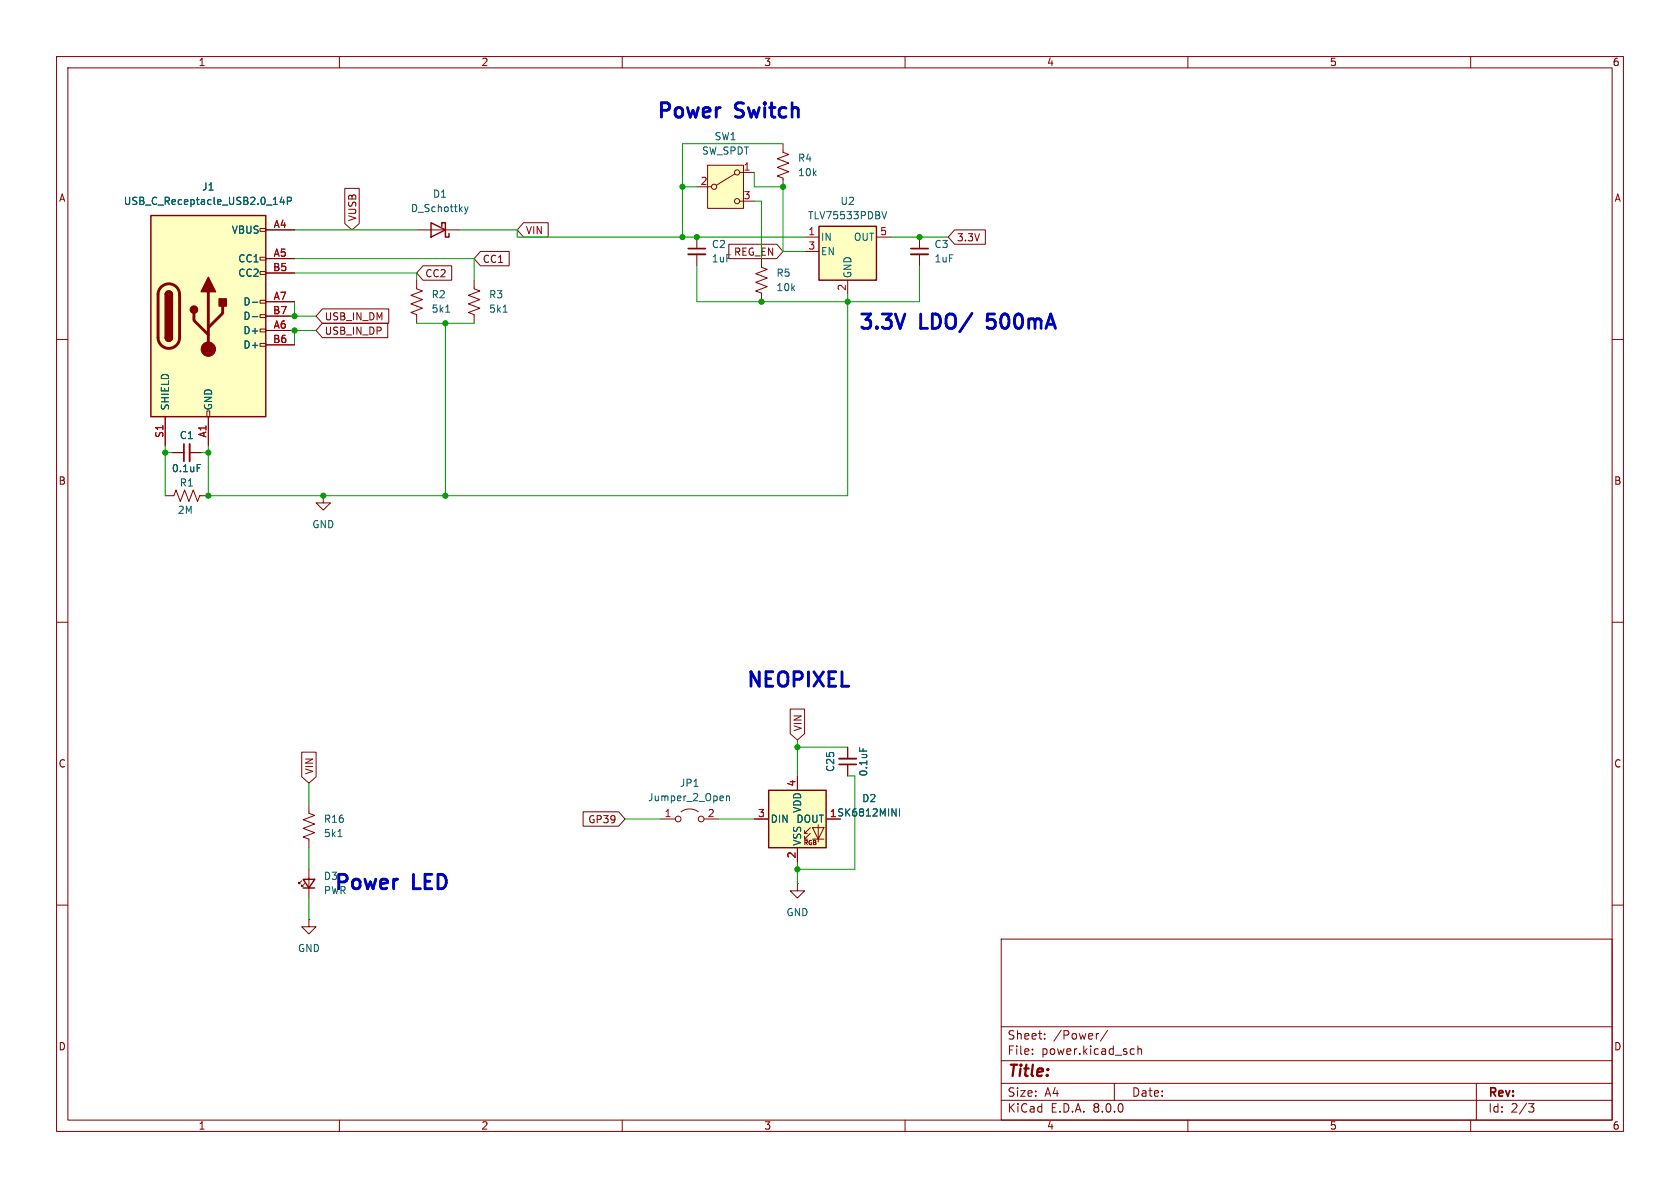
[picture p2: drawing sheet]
<svg xmlns="http://www.w3.org/2000/svg" width="297mm" height="210mm" viewBox="0 0 297 210" stroke-linecap="round" stroke-linejoin="round" font-family="sans-serif">
<g fill="none" stroke="#840000" stroke-width=".18">
<path d="M10 10h277v190h-277zM12 12h273v186h-273zM60 10v2M110 10v2M160 10v2M210 10v2M260 10v2M10 60h2M73.7 49.5v1.6l1 .3-2.1 .8 2.1 .8-2.1 .7 2.1 .8-2.1 .7 1.1 .4v1.6M83.8 49.5v1.6l1 .3-2 .8 2 .8-2 .7 2 .8-2 .7 1 .4v1.6M285 60h2M10 110h2"/>
<path d="M285 110h2M10 160h2M285 160h2M177 166h108v32h-108zM60 198v2M110 198v2M160 198v2M177 194.5h108M177 191.5h108M177 187.5h108M177 181.5h108M182.5 186.3v.1"/>
<path d="M182.5 185.5v.1M184.7 183.6v.1M184.7 182.8v.1M194.2 182.7l-.2 .1M195.8 182.1l-1.3 2M197 191.5v3M200.1 185.4l.4 .1M200.5 186.3l-.4 .1M201.2 185.5l.2-.1 .3 .1 .1 .9M201.2 184.9v1.5M210 198v2M260 198v2"/>
<path d="M261 191.5v6.5M270.2 195.1h1l-.5 .6 .4 .1 .1 .5-.3 .3h-.4"/>
</g>
<path d="M78.8 55.2h.7M89 55.2h.7" fill="none" stroke="#006464" stroke-width=".18"/>
<path d="M26.7 38.1h20.3v35.6h-20.3z" fill="#ffffc2"/>
<g fill="none" stroke="#840000" stroke-width=".18">
<path d="M138.4 25.4v1.5l1 .4-2 .8 2 .7-2 .8 2 .8-2 .7 1 .4v1.5M46 58.2h1v.5h-1zM46 55.6h1v.5h-1zM46 53.1h1v.5h-1zM46 48h1v.5h-1zM46 45.5h1v.5h-1zM46 40.4h1v.5h-1zM47 40.6h5.1M47 45.7h5.1M47 58.4h5.1M47 53.3h5.1M47 48.3h5.1"/>
<path d="M47 55.9h5.1M29.2 73.7v5M36.6 72.6h.5v1.1h-.5zM36.8 73.7v5M46 60.7h1v.5h-1zM47 61h5.1"/>
</g>
<path d="M26.7 38.1h20.3v35.6h-20.3zM29.2 59.7a.64 .64 0 0 0 .6 .6 .64 .64 0 0 0 .7-.6M29.2 52.1a.64 .64 0 0 1 .6-.7 .64 .64 0 0 1 .7 .7" fill="none" stroke="#840000" stroke-width=".25"/>
<path d="M28.5 50.7a1.91 1.91 0 0 1 2.1-.4 1.91 1.91 0 0 1 1.1 1.8v7.6a1.91 1.91 0 0 1-1.9 1.9 1.91 1.91 0 0 1-1.9-1.9v-7.8l.2-.6zM34.3 55.4v1.2l2.5 2.6M36.8 51.6v10.1M39.4 54.1v1.3l-2.6 2.5" fill="none" stroke="#840000" stroke-width=".51"/>
<g fill="#840000" stroke="#840000" stroke-width=".25">
<path d="M29.2 59.7h1.3a.64 .64 0 0 1-.7 .6 .64 .64 0 0 1-.6-.6z"/>
<path d="M29.2 52.1h1.3v7.6h-1.3z"/>
<path d="M29.4 51.6a.64 .64 0 0 1 .7-.1 .64 .64 0 0 1 .4 .6h-1.3z"/>
<path d="M36.8 49l1.3 2.6h-2.5z"/>
<path d="M38.7 52.8h1.3v1.3h-1.3z"/>
<circle cx="34.3" cy="54.7" r=".63"/>
</g>
<circle cx="36.8" cy="61.7" r="1.27" fill="#840000" stroke="#840000" stroke-width=".18"/>
<path d="M49.8 34.8l-.3 .9h.8M50.1 35.3v.8M50.8 35.5h.6l.1-.2v-.3l-.7-.1v1.2M44.6 53.4h1M44.6 56h1" fill="none" stroke="#006464" stroke-width=".18"/>
<path d="M125.1 29.2h6.3v7.6h-6.3z" fill="#ffffc2"/>
<g fill="none" stroke="#840000" stroke-width=".18">
<path d="M123.2 33h2.5M125.1 29.2h6.3v7.6h-6.3zM129.9 30.7l-3.3 2.1M130.8 30.5h2.5M130.8 35.6h2.5M134.6 45.7v1.5l1 .4-2 .8 2 .7-2 .8 2 .8-2 .7 1 .4v1.5M57.1 87.6v1.3h1.3l-1.3 1.3-1.2-1.3h1.2M57.1 87.6h.1"/>
<circle cx="126.2" cy="33" r=".46"/>
<circle cx="130.3" cy="35.6" r=".46"/>
<circle cx="130.3" cy="30.5" r=".46"/>
</g>
<path d="M135.9 139.7h10.1v10.2h-10.1z" fill="#ffffc2"/>
<g fill="none" stroke="#840000" stroke-width=".18">
<path d="M141 137.2v2.5M149.9 132.1v2M149.9 135.1v2.1M133.3 144.8h2.6M141 149.9v2.5M142.2 148.3h.5M142.2 147.3h.5M143.3 147.3l-1.1 1v-.5M143.3 146.3l-1.1 1v-.5M143.6 146.3h2.1l-1 2zM143.6 148.3h2.1M144.7 145.8v3"/>
<path d="M146 144.8h2.6"/>
</g>
<path d="M135.9 139.7h10.1v10.2h-10.1z" fill="none" stroke="#840000" stroke-width=".25"/>
<path d="M152 132.2v.6M157.7 143l.7 1.3v-1.3M159 143v1.3" fill="none" stroke="#006464" stroke-width=".18"/>
<path d="M148.3 134.1h3.1" fill="none" stroke="#840000" stroke-width=".33"/>
<path d="M148.3 135.1h3.1" fill="none" stroke="#840000" stroke-width=".3"/>
<path d="M144.8 40h10.1v9.5h-10.1z" fill="#ffffc2"/>
<path d="M76.2 39.4l2.5 1.2-2.5 1.3zM78.1 40v-.6h.6v2.5h.7v-.6M144.8 40h10.1v9.5h-10.1zM53.6 155.4h2l-1 1.6zM53.6 157h2" fill="none" stroke="#840000" stroke-width=".25"/>
<g fill="none" stroke="#840000" stroke-width=".18">
<path d="M61 33.3h2.5v6.2l-1.3 1.1-1.2-1.1zM92.6 39.4h4.3v2.5h-4.3l-1.2-1.3zM47 40.6h5.1M47 45.7h5.1M47 58.4h5.1M47 53.3h5.1M47 48.3h5.1M47 55.9h5.1M57 54.6h11.7v2.6h-11.7l-1.1-1.3zM57 57.1h11.5v2.6h-11.5l-1.1-1.3zM73.7 40.6h7.6M74.8 47h5.1v2.5h-5.1l-1.1-1.2z"/>
<path d="M84.9 44.4h5.1v2.6h-5.1l-1.1-1.3zM123.2 41.9v2M123.2 45v2M128.8 43.2h8.5l1.1 1.3-1.1 1.2h-8.5zM142.2 41.9h2.6M142.2 44.5h2.6M149.9 49.5v2.6M154.9 41.9h2.6M162.6 41.9v2M162.6 45v2M168.8 40.6h5.4v2.6h-5.4l-1.2-1.3zM29.2 73.7v5"/>
<path d="M36.8 73.7v5M47 61h5.1M29.2 87.6h1.5l.4-1 .8 2 .7-2 .8 2 .8-2 .7 2 .4-1h1.5M30.5 80h2M33.5 80h2.1M53.3 133h2.6v4.3l-1.3 1.1-1.3-1.1zM139.7 125.3h2.5v4.4l-1.2 1.1-1.3-1.1zM141 137.2v2.5M149.9 132.1v2M149.9 135.1v2.1M53.3 155.7l-.5 .5v-.2v.2h.3M53.8 156.2l-.5 .5v-.2v.2h.3"/>
<path d="M54.6 142.2v1.6l1 .3-2 .8 2 .8-2 .7 2 .8-2 .8 1 .3v1.6M54.6 153.7v5.1M103.1 143.5h6.3l1.1 1.3-1.1 1.3h-6.3zM116.8 144.8h2.6M120.4 143.5a2.54 2.54 0 0 1 3 0M124.5 144.8h2.5M133.3 144.8h2.6M141 156.2v1.3h1.2l-1.2 1.3-1.3-1.3h1.3M141 156.2h.1M141 149.9v2.5M146 144.8h2.6M54.6 162.6v1.2h1.3l-1.3 1.3-1.3-1.3h1.3"/>
<path d="M54.6 162.6h.1"/>
<circle cx="119.9" cy="144.8" r=".51"/>
<circle cx="124" cy="144.8" r=".51"/>
</g>
<g fill="none" stroke="#006464" stroke-width=".18">
<path d="M49.8 34.8l-.3 .9h.8M50.1 35.3v.8M50.8 35.5h.6l.1-.2v-.3l-.7-.1v1.2M82.1 36.6l.3 .8M82.4 37.4l-.3 .4M82.7 36.6l-.3 .8M155.9 37.4l.4 1.3 .5-1.3M44.6 53.4h1M44.6 56h1M34.9 82.1h.6M152 132.2v.6M59.7 147.9h.8"/>
<path d="M128.4 140.7v.8M128.4 140.8l.2-.1 .3 .1 .1 .7M157.7 143l.7 1.3v-1.3M159 143v1.3"/>
</g>
<path d="M121.7 45h3M161 45h3.1M33.5 78.5v3" fill="none" stroke="#840000" stroke-width=".33"/>
<path d="M121.7 43.9h3M161 43.9h3.1M32.5 78.5v3" fill="none" stroke="#840000" stroke-width=".3"/>
<path d="M160 55.5l-.9 2.5" fill="none" stroke="#0000c2" stroke-width=".51"/>
<g fill="none" stroke="#009600" stroke-width=".18">
<path d="M120.6 33h2.6M133.3 30.5v2.5h5.1v11.5h3.8M133.3 35.6h1.3v10.1M138.4 25.4h-17.8v16.5M52.1 53.3v2.6h3.8M52.1 48.3h21.6v1.2M52.1 45.7h31.7v3.8M52.1 40.6h21.6M55.9 58.4h-3.8v2.6M73.7 57.2h10.1M78.7 57.2v30.4M81.3 40.6h10.1v1.3h50.8"/>
<path d="M123.2 47v6.3h39.4v-6.3M149.9 52.1v35.5h-113.1v-8.9M157.5 41.9h10.1M29.2 78.7v8.9M29.2 80h1.3M35.6 80h1.2M54.6 138.4v3.8M141 130.8v6.4M141 132.1h8.9M149.9 137.2h1.2v16.5h-10.1M54.6 149.9v3.8M54.6 158.8v3.8"/>
<path d="M110.5 144.8h6.3M127 144.8h6.3M141 152.4v3.8"/>
</g>
<g fill="#009600" stroke="#009600" stroke-width=".18">
<circle cx="36.8" cy="80" r=".46"/>
<circle cx="52.1" cy="58.4" r=".46"/>
<circle cx="57.1" cy="87.6" r=".46"/>
<circle cx="36.8" cy="87.6" r=".46"/>
<circle cx="78.7" cy="87.6" r=".46"/>
<circle cx="52.1" cy="55.9" r=".46"/>
<circle cx="29.2" cy="80" r=".46"/>
<circle cx="138.4" cy="33" r=".46"/>
<circle cx="120.6" cy="33" r=".46"/>
<circle cx="162.6" cy="41.9" r=".46"/>
<circle cx="141" cy="132.1" r=".46"/>
<circle cx="141" cy="153.7" r=".46"/>
<circle cx="120.6" cy="41.9" r=".46"/>
<circle cx="149.9" cy="53.3" r=".46"/>
<circle cx="134.6" cy="53.3" r=".46"/>
<circle cx="78.7" cy="57.2" r=".46"/>
<circle cx="123.2" cy="41.9" r=".46"/>
</g>
<g font-size="3.5" fill="#0000c2">
<text x="115.8" y="21.6">Power</text>
<text x="130" y="21.6">Switch</text>
<text x="151.5" y="58.9">3.3V</text>
<text x="162.7" y="58.9">LDO/</text>
<text x="175.5" y="58.9">500mA</text>
<text x="131.6" y="122.2">NEOPIXEL</text>
<text x="58.8" y="158">Power</text>
<text x="73" y="158">LED</text>
</g>
<text font-size="2.8" fill="#840000" x="178" y="190.9">Title:</text>
<g font-size="2.1" fill="#840000">
<text x="178" y="184">Sheet:</text>
<text x="186.2" y="184">/Power/</text>
<text x="178" y="186.7">File:</text>
<text x="184.1" y="186.7">power.kicad_sch</text>
<text x="178" y="196.9">KiCad</text>
<text x="178" y="194.1">Size:</text>
<text x="184.7" y="194.1">A4</text>
<text x="185.7" y="196.9">E.D.A.</text>
<text x="193.3" y="196.9">8.0.0</text>
<text x="200" y="194.1">Date:</text>
<text x="263" y="194.3">Rev:</text>
<text x="263" y="196.9">Id:</text>
<text x="267.1" y="196.9">2/3</text>
</g>
<g font-size="1.8" fill="#840000">
<text x="35" y="11.9">1</text>
<text x="85" y="11.9">2</text>
<text x="135" y="11.9">3</text>
<text x="185" y="11.9">4</text>
<text x="235" y="11.9">5</text>
<text x="285" y="11.9">6</text>
<text x="10.3" y="35.9">A</text>
<text x="285.3" y="35.9">A</text>
<text x="63.2" y="39.2" transform="rotate(-90 63.2 39.2)">VUSB</text>
<text x="92.9" y="41.6">VIN</text>
<text x="85.2" y="46.7">CC1</text>
<text x="129.7" y="45.4">REG_EN</text>
<text x="169.1" y="42.9">3.3V</text>
<text x="75.1" y="49.2">CC2</text>
<text x="57.3" y="56.8">USB_IN_DM</text>
<text x="57.3" y="59.4">USB_IN_DP</text>
<text x="10.3" y="85.9">B</text>
<text x="285.3" y="85.9">B</text>
<text x="141.9" y="129.4" transform="rotate(-90 141.9 129.4)">VIN</text>
<text x="10.3" y="135.9">C</text>
<text x="55.6" y="137" transform="rotate(-90 55.6 137)">VIN</text>
<text x="285.3" y="135.9">C</text>
<text x="103.9" y="145.7">GP39</text>
<text x="10.3" y="185.9">D</text>
<text x="285.3" y="185.9">D</text>
<text x="35" y="199.9">1</text>
<text x="85" y="199.9">2</text>
<text x="135" y="199.9">3</text>
<text x="185" y="199.9">4</text>
<text x="235" y="199.9">5</text>
<text x="285" y="199.9">6</text>
</g>
<g font-size="1.8" fill="#006464">
<text x="124" y="27.5">SW_SPDT</text>
<text x="126.2" y="25">SW1</text>
<text x="141" y="28.8">R4</text>
<text x="35.6" y="33.9">J1</text>
<text x="76.4" y="35.2">D1</text>
<text x="141" y="31.3">10k</text>
<text x="21.8" y="36.4">USB_C_Receptacle_USB2.0_14P</text>
<text x="40.9" y="41.5">VBUS</text>
<text x="72.5" y="37.7">D_Schottky</text>
<text x="142.7" y="39">TLV75533PDBV</text>
<text x="148.5" y="36.4">U2</text>
<text x="42" y="46.6">CC1</text>
<text x="125.7" y="44">C2</text>
<text x="125.7" y="46.6">1uF</text>
<text x="145" y="42.8">IN</text>
<text x="145" y="45.3">EN</text>
<text x="150.9" y="42.8">OUT</text>
<text x="165.1" y="44">C3</text>
<text x="165.1" y="46.6">1uF</text>
<text x="42" y="49.1">CC2</text>
<text x="76.2" y="52.9">R2</text>
<text x="86.4" y="52.9">R3</text>
<text x="137.2" y="49.1">R5</text>
<text x="137.2" y="51.7">10k</text>
<text x="150.7" y="49.3" transform="rotate(-90 150.7 49.3)">GND</text>
<text x="42.9" y="59.3">D+</text>
<text x="42.9" y="54.2">D-</text>
<text x="42.9" y="56.7">D-</text>
<text x="76.2" y="55.5">5k1</text>
<text x="86.4" y="55.5">5k1</text>
<text x="42.9" y="61.8">D+</text>
<text x="30.1" y="72.6" transform="rotate(-90 30.1 72.6)">SHIELD</text>
<text x="31.7" y="77.8">C1</text>
<text x="37.7" y="72.6" transform="rotate(-90 37.7 72.6)">GND</text>
<text x="30.3" y="83.7">0.1uF</text>
<text x="31.7" y="86.2">R1</text>
<text x="31.3" y="91">2M</text>
<text x="55.1" y="93.6">GND</text>
<text x="147.7" y="136.6" transform="rotate(-90 147.7 136.6)">C25</text>
<text x="153.5" y="137.4" transform="rotate(-90 153.5 137.4)">0.1uF</text>
<text x="114.5" y="141.8">Jumper_2_Open</text>
<text x="120.1" y="139.3">JP1</text>
<text x="141.8" y="143.8" transform="rotate(-90 141.8 143.8)">VDD</text>
<text x="152.3" y="142">D2</text>
<text x="57.2" y="148.2">5k1</text>
<text x="57.2" y="145.6">R16</text>
<text x="136.1" y="145.6">DIN</text>
<text x="140.7" y="145.6">DOUT</text>
<text x="141.8" y="149.6" transform="rotate(-90 141.8 149.6)">VSS</text>
<text x="57.2" y="155.7">D3</text>
<text x="57.2" y="158.3">PWR</text>
<text x="138.9" y="162.2">GND</text>
<text x="52.6" y="168.5">GND</text>
</g>
<g font-size="1.8" fill="#a90000">
<text x="123.8" y="32.8">2</text>
<text x="131.4" y="30.2">1</text>
<text x="131.4" y="35.3">3</text>
<text x="48.3" y="40.4">A4</text>
<text x="142.8" y="41.7">1</text>
<text x="155.5" y="41.7">5</text>
<text x="48.3" y="45.5">A5</text>
<text x="142.8" y="44.2">3</text>
<text x="48.2" y="48">B5</text>
<text x="48.3" y="53.1">A7</text>
<text x="149.6" y="51.5" transform="rotate(-90 149.6 51.5)">2</text>
<text x="48.2" y="55.6">B7</text>
<text x="48.3" y="58.2">A6</text>
<text x="48.2" y="60.7">B6</text>
<text x="29" y="77.5" transform="rotate(-90 29 77.5)">S1</text>
<text x="36.6" y="77.5" transform="rotate(-90 36.6 77.5)">A1</text>
<text x="140.7" y="139.1" transform="rotate(-90 140.7 139.1)">4</text>
<text x="117.4" y="144.5">1</text>
<text x="125" y="144.5">2</text>
<text x="133.9" y="144.5">3</text>
<text x="146.6" y="144.5">1 SK6812MINI</text>
<text x="140.7" y="151.8" transform="rotate(-90 140.7 151.8)">2</text>
</g>
<text font-size="1.1" fill="#840000" x="142" y="149.6">RGB</text>
</svg>
